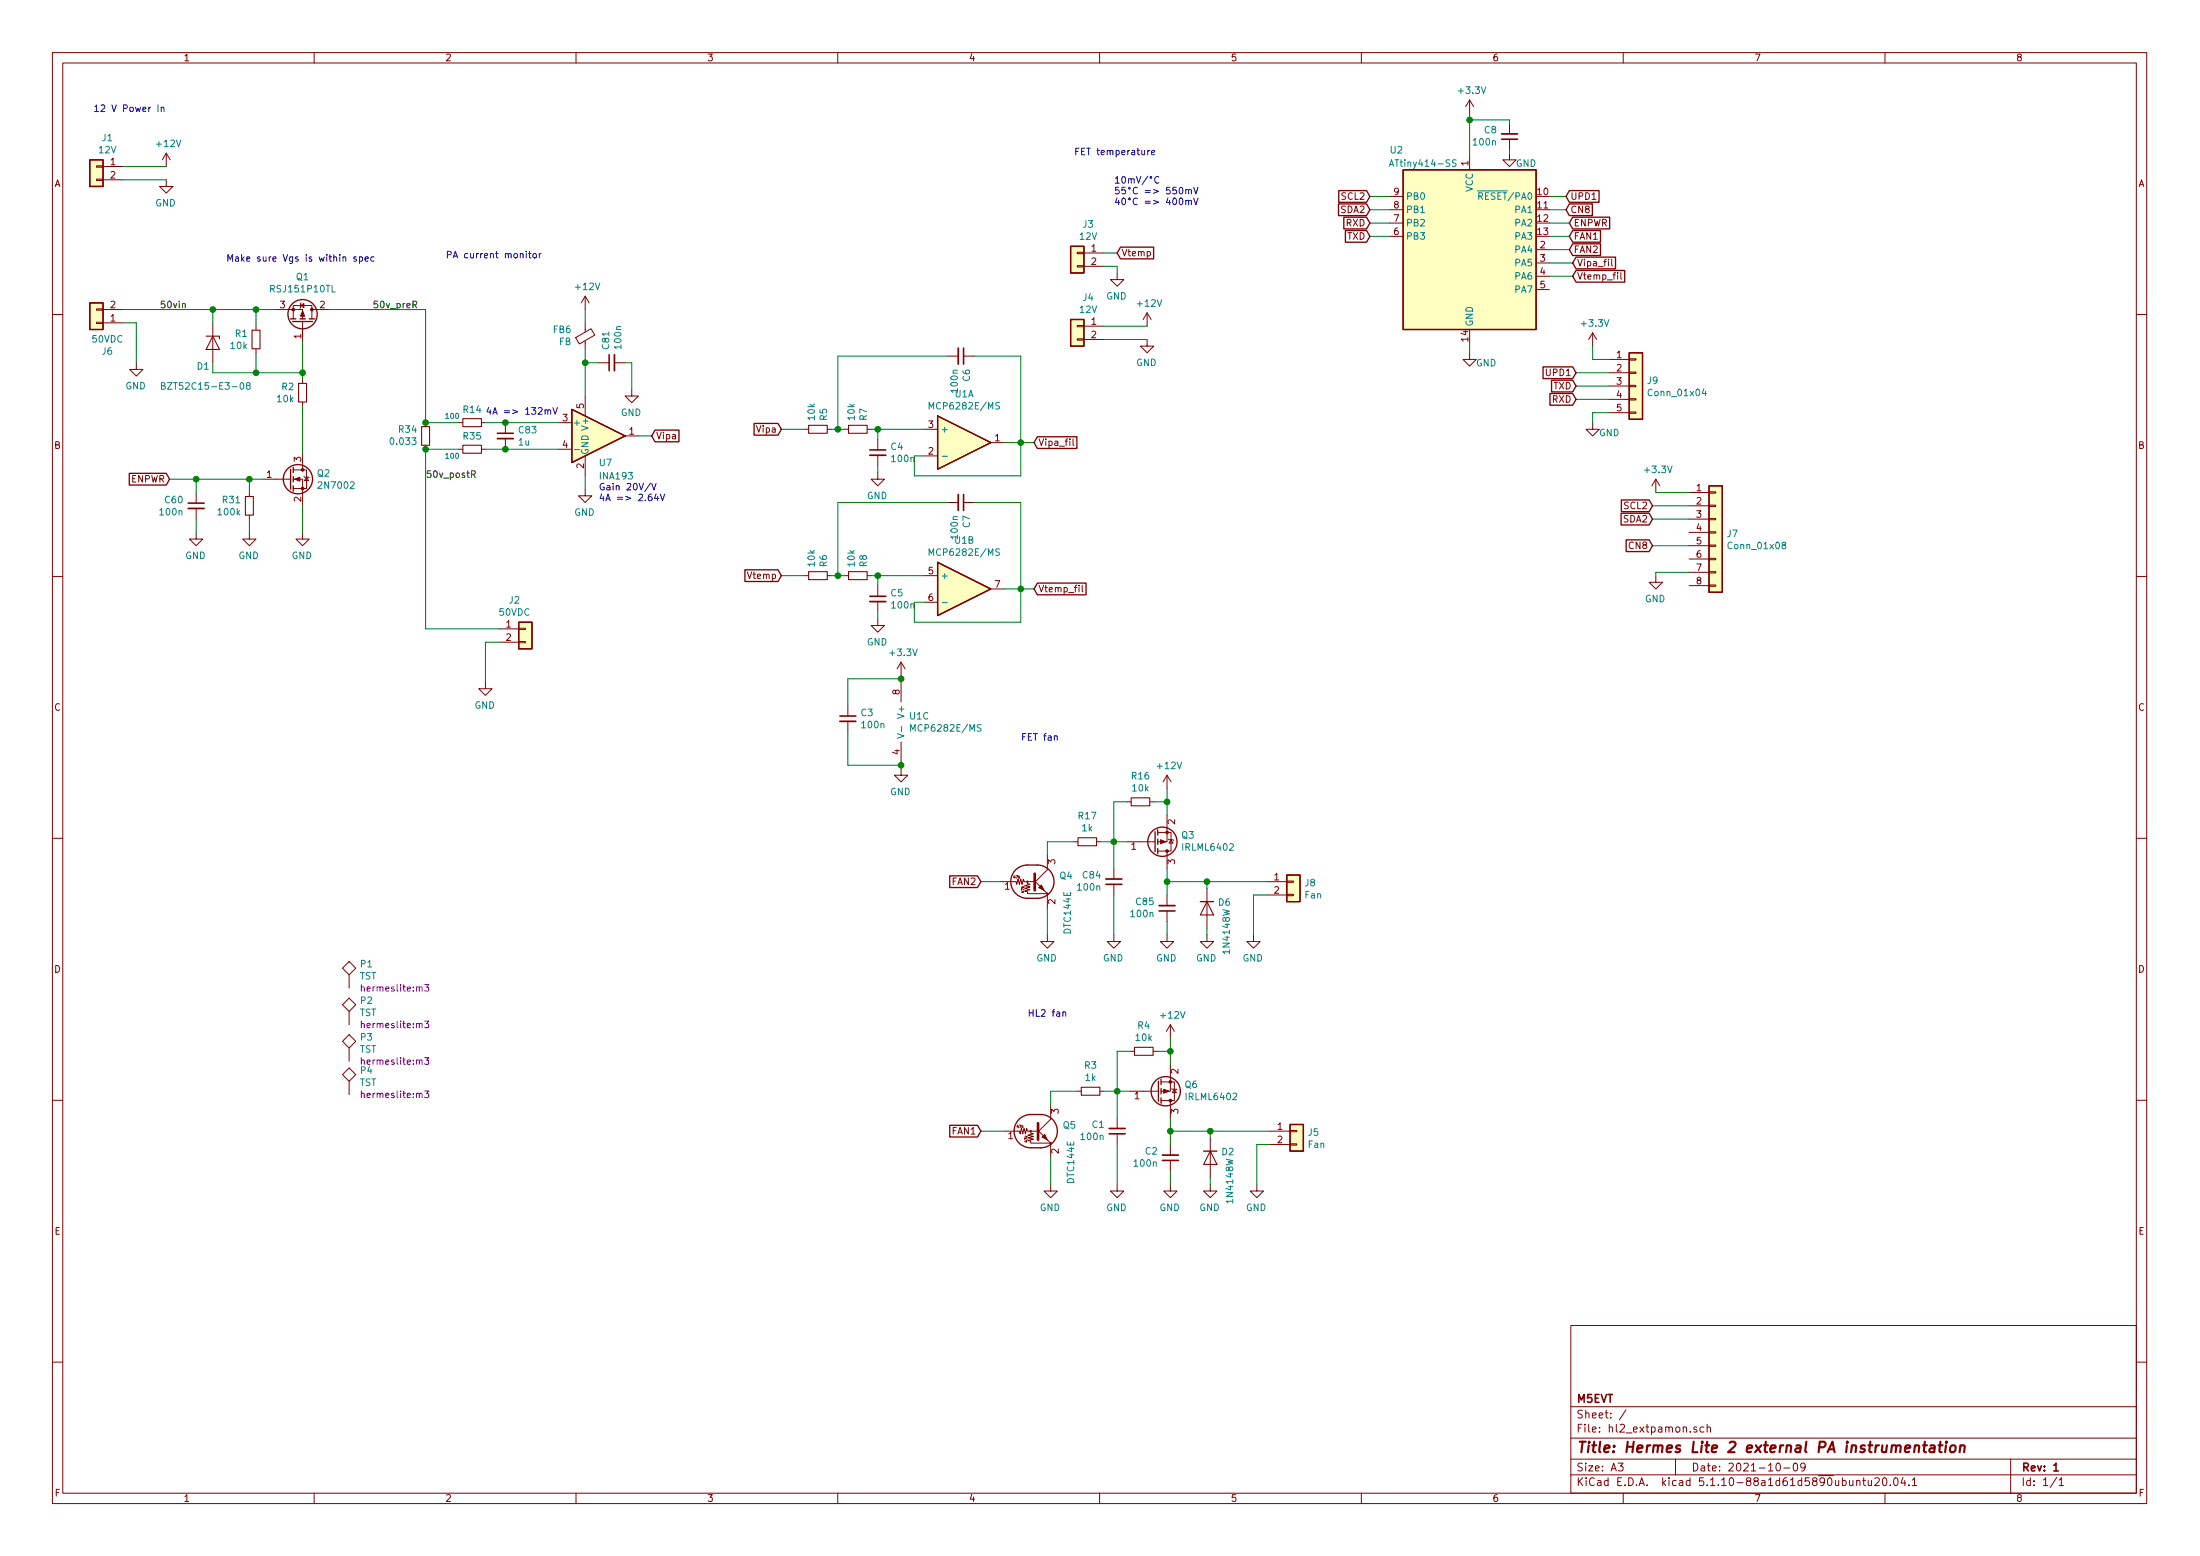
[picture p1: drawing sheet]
EESchema Schematic File Version 4
EELAYER 30 0
EELAYER END
$Descr A3 16535 11693
encoding utf-8
Sheet 1 1
Title "Hermes Lite 2 external PA instrumentation"
Date "2021-10-09"
Rev "1"
Comp "M5EVT"
Comment1 ""
Comment2 ""
Comment3 ""
Comment4 ""
$EndDescr
$Comp
L hl2_extpamon:2N7002-Transistor_FET Q2
U 1 1
P 2175 3600
F 0 "Q2" H 2380 3646 50  0000 L CNN
F 1 "2N7002" H 2380 3555 50  0000 L CNN
F 2 "Package_TO_SOT_SMD:SOT-23" H 2375 3525 50  0001 L CIN
F 3 "https://www.fairchildsemi.com/datasheets/2N/2N7002.pdf" H 2175 3600 50  0001 L CNN
	1    2175 3600
	1    0    0    -1  
$EndComp
$Comp
L power:GND #PWR088
U 1 1
P 2275 4000
F 0 "#PWR088" H 2275 3750 50  0001 C CNN
F 1 "GND" H 2280 3827 50  0000 C CNN
F 2 "" H 2275 4000 50  0001 C CNN
F 3 "" H 2275 4000 50  0001 C CNN
	1    2275 4000
	-1   0    0    -1  
$EndComp
$Comp
L hl2_extpamon:R_Small-device R31
U 1 1
P 1875 3800
F 0 "R31" H 1934 3846 50  0000 L CNN
F 1 "100k" H 1934 3755 50  0000 L CNN
F 2 "Resistor_SMD:R_0603_1608Metric_Pad0.98x0.95mm_HandSolder" H 1875 3800 50  0001 C CNN
F 3 "~" H 1875 3800 50  0001 C CNN
	1    1875 3800
	-1   0    0    -1  
$EndComp
$Comp
L hl2_extpamon:C_Small-device C60
U 1 1
P 1475 3800
F 0 "C60" H 1567 3846 50  0000 L CNN
F 1 "100n" H 1567 3755 50  0000 L CNN
F 2 "Capacitor_SMD:C_0603_1608Metric_Pad1.08x0.95mm_HandSolder" H 1475 3800 50  0001 C CNN
F 3 "~" H 1475 3800 50  0001 C CNN
	1    1475 3800
	-1   0    0    -1  
$EndComp
$Comp
L power:GND #PWR084
U 1 1
P 1875 4000
F 0 "#PWR084" H 1875 3750 50  0001 C CNN
F 1 "GND" H 1880 3827 50  0000 C CNN
F 2 "" H 1875 4000 50  0001 C CNN
F 3 "" H 1875 4000 50  0001 C CNN
	1    1875 4000
	-1   0    0    -1  
$EndComp
$Comp
L power:GND #PWR082
U 1 1
P 1475 4000
F 0 "#PWR082" H 1475 3750 50  0001 C CNN
F 1 "GND" H 1480 3827 50  0000 C CNN
F 2 "" H 1475 4000 50  0001 C CNN
F 3 "" H 1475 4000 50  0001 C CNN
	1    1475 4000
	-1   0    0    -1  
$EndComp
Wire Wire Line
	2275 3800 2275 4000
Wire Wire Line
	1875 3900 1875 4000
Wire Wire Line
	1475 3900 1475 4000
Wire Wire Line
	1975 3600 1875 3600
Wire Wire Line
	1875 3600 1875 3700
Wire Wire Line
	1875 3600 1475 3600
Wire Wire Line
	1475 3600 1475 3700
Connection ~ 1875 3600
Wire Wire Line
	1475 3600 1275 3600
Connection ~ 1475 3600
Text GLabel 1275 3600 0    50   Input ~ 0
ENPWR
Wire Wire Line
	1025 2425 1025 2725
$Comp
L power:GND #PWR080
U 1 1
P 1025 2725
F 0 "#PWR080" H 1025 2475 50  0001 C CNN
F 1 "GND" H 1030 2552 50  0000 C CNN
F 2 "" H 1025 2725 50  0001 C CNN
F 3 "" H 1025 2725 50  0001 C CNN
	1    1025 2725
	-1   0    0    -1  
$EndComp
Wire Wire Line
	925  2425 1025 2425
$Comp
L hl2_extpamon:Conn_01x02-Connector_Generic J6
U 1 1
P 725 2425
F 0 "J6" H 643 2642 50  0000 C CNN
F 1 "50VDC" H 643 2551 50  0000 C CNN
F 2 "TerminalBlock_Phoenix:TerminalBlock_Phoenix_PT-1,5-2-5.0-H_1x02_P5.00mm_Horizontal" H 725 2425 50  0001 C CNN
F 3 "~" H 725 2425 50  0001 C CNN
	1    725  2425
	-1   0    0    1   
$EndComp
$Comp
L hl2_extpamon:Conn_01x02-Connector_Generic J8
U 1 1
P 9725 6625
F 0 "J8" H 9805 6617 50  0000 L CNN
F 1 "Fan" H 9805 6526 50  0000 L CNN
F 2 "Connector_JST:JST_XH_B2B-XH-A_1x02_P2.50mm_Vertical" H 9725 6625 50  0001 C CNN
F 3 "~" H 9725 6625 50  0001 C CNN
	1    9725 6625
	1    0    0    -1  
$EndComp
$Comp
L power:+12V #PWR0108
U 1 1
P 8775 5925
F 0 "#PWR0108" H 8775 5775 50  0001 C CNN
F 1 "+12V" H 8790 6098 50  0000 C CNN
F 2 "" H 8775 5925 50  0001 C CNN
F 3 "" H 8775 5925 50  0001 C CNN
	1    8775 5925
	1    0    0    -1  
$EndComp
Text Notes 8375 1550 0    50   ~ 0
10mV/°C\n55°C => 550mV\n40°C => 400mV
$Comp
L hl2_extpamon:INA193-Amplifier_Current U7
U 1 1
P 4500 3275
F 0 "U7" H 4500 3075 50  0000 L CNN
F 1 "INA193" H 4500 2975 50  0000 L CNN
F 2 "Package_TO_SOT_SMD:SOT-23-5" H 4500 3275 50  0001 C CNN
F 3 "http://www.ti.com/lit/ds/symlink/ina193.pdf" H 4500 3275 50  0001 C CNN
	1    4500 3275
	1    0    0    -1  
$EndComp
$Comp
L power:GND #PWR0113
U 1 1
P 4400 3675
F 0 "#PWR0113" H 4400 3425 50  0001 C CNN
F 1 "GND" H 4405 3502 50  0000 C CNN
F 2 "" H 4400 3675 50  0001 C CNN
F 3 "" H 4400 3675 50  0001 C CNN
	1    4400 3675
	-1   0    0    -1  
$EndComp
Wire Wire Line
	4400 3575 4400 3675
$Comp
L hl2_extpamon:R_Small-device R14
U 1 1
P 3550 3175
F 0 "R14" V 3450 3175 50  0000 C CNN
F 1 "100" V 3500 3025 39  0000 C CNN
F 2 "Resistor_SMD:R_0603_1608Metric_Pad0.98x0.95mm_HandSolder" H 3550 3175 50  0001 C CNN
F 3 "~" H 3550 3175 50  0001 C CNN
	1    3550 3175
	0    1    1    0   
$EndComp
$Comp
L hl2_extpamon:R_Small-device R35
U 1 1
P 3550 3375
F 0 "R35" V 3450 3375 50  0000 C CNN
F 1 "100" V 3600 3225 39  0000 C CNN
F 2 "Resistor_SMD:R_0603_1608Metric_Pad0.98x0.95mm_HandSolder" H 3550 3375 50  0001 C CNN
F 3 "~" H 3550 3375 50  0001 C CNN
	1    3550 3375
	0    1    1    0   
$EndComp
$Comp
L hl2_extpamon:C_Small-device C83
U 1 1
P 3800 3275
F 0 "C83" H 3892 3321 50  0000 L CNN
F 1 "1u" H 3892 3230 50  0000 L CNN
F 2 "Capacitor_SMD:C_0603_1608Metric_Pad1.08x0.95mm_HandSolder" H 3800 3275 50  0001 C CNN
F 3 "~" H 3800 3275 50  0001 C CNN
	1    3800 3275
	1    0    0    -1  
$EndComp
Wire Wire Line
	3800 3175 4200 3175
Connection ~ 3800 3175
Wire Wire Line
	3800 3375 4200 3375
Connection ~ 3800 3375
Wire Wire Line
	3650 3175 3800 3175
Wire Wire Line
	3650 3375 3800 3375
$Comp
L hl2_extpamon:C_Small-device C81
U 1 1
P 4600 2725
F 0 "C81" H 4692 2771 50  0000 L CNN
F 1 "100n" H 4692 2680 50  0000 L CNN
F 2 "Capacitor_SMD:C_0603_1608Metric_Pad1.08x0.95mm_HandSolder" H 4600 2725 50  0001 C CNN
F 3 "~" H 4600 2725 50  0001 C CNN
	1    4600 2725
	0    -1   -1   0   
$EndComp
$Comp
L power:GND #PWR0110
U 1 1
P 4750 2925
F 0 "#PWR0110" H 4750 2675 50  0001 C CNN
F 1 "GND" H 4755 2752 50  0000 C CNN
F 2 "" H 4750 2925 50  0001 C CNN
F 3 "" H 4750 2925 50  0001 C CNN
	1    4750 2925
	-1   0    0    -1  
$EndComp
Wire Wire Line
	4800 3275 4900 3275
Text GLabel 4900 3275 2    50   Input ~ 0
Vipa
Wire Wire Line
	4400 2725 4500 2725
Wire Wire Line
	4400 2725 4400 2975
Wire Wire Line
	4700 2725 4750 2725
Wire Wire Line
	4750 2725 4750 2925
Wire Wire Line
	4400 2625 4400 2725
Connection ~ 4400 2725
$Comp
L hl2_extpamon:Ferrite_Bead_Small-device FB6
U 1 1
P 4400 2525
F 0 "FB6" H 4300 2479 50  0000 R CNN
F 1 "FB" H 4300 2570 50  0000 R CNN
F 2 "Inductor_SMD:L_0805_2012Metric" V 4330 2525 50  0001 C CNN
F 3 "~" H 4400 2525 50  0001 C CNN
	1    4400 2525
	1    0    0    1   
$EndComp
Wire Wire Line
	4400 2325 4400 2425
Text Notes 3650 3125 0    50   ~ 0
4A => 132mV
Text Notes 4500 3775 0    50   ~ 0
Gain 20V/V\n4A => 2.64V
$Comp
L hl2_extpamon:R_Small-device R34
U 1 1
P 3200 3275
F 0 "R34" H 3141 3229 50  0000 R CNN
F 1 "0.033" H 3141 3320 50  0000 R CNN
F 2 "n2adr:rsense_1206wide" H 3200 3275 50  0001 C CNN
F 3 "~" H 3200 3275 50  0001 C CNN
	1    3200 3275
	1    0    0    1   
$EndComp
Wire Wire Line
	3200 3175 3450 3175
Wire Wire Line
	3200 3375 3450 3375
Connection ~ 3200 3375
$Comp
L hl2_extpamon:DTC144E-transistors Q4
U 1 1
P 7775 6625
F 0 "Q4" H 7963 6671 50  0000 L CNN
F 1 "DTC144E" V 8025 6225 50  0000 L CNN
F 2 "Package_TO_SOT_SMD:SOT-23" H 7775 6625 50  0001 L CNN
F 3 "" H 7775 6625 50  0001 L CNN
	1    7775 6625
	1    0    0    -1  
$EndComp
$Comp
L power:GND #PWR0114
U 1 1
P 7875 7025
F 0 "#PWR0114" H 7875 6775 50  0001 C CNN
F 1 "GND" H 7880 6852 50  0000 C CNN
F 2 "" H 7875 7025 50  0001 C CNN
F 3 "" H 7875 7025 50  0001 C CNN
	1    7875 7025
	-1   0    0    -1  
$EndComp
$Comp
L hl2_extpamon:Q_PMOS_GSD-device Q3
U 1 1
P 8675 6325
F 0 "Q3" H 8879 6279 50  0000 L CNN
F 1 "IRLML6402" H 8879 6370 50  0000 L CNN
F 2 "Package_TO_SOT_SMD:SOT-23" H 8875 6425 50  0001 C CNN
F 3 "~" H 8675 6325 50  0001 C CNN
	1    8675 6325
	1    0    0    1   
$EndComp
$Comp
L hl2_extpamon:C_Small-device C85
U 1 1
P 8775 6825
F 0 "C85" H 8684 6779 50  0000 R CNN
F 1 "100n" H 8684 6870 50  0000 R CNN
F 2 "Capacitor_SMD:C_0603_1608Metric_Pad1.08x0.95mm_HandSolder" H 8775 6825 50  0001 C CNN
F 3 "~" H 8775 6825 50  0001 C CNN
	1    8775 6825
	1    0    0    1   
$EndComp
$Comp
L power:GND #PWR0115
U 1 1
P 8775 7025
F 0 "#PWR0115" H 8775 6775 50  0001 C CNN
F 1 "GND" H 8780 6852 50  0000 C CNN
F 2 "" H 8775 7025 50  0001 C CNN
F 3 "" H 8775 7025 50  0001 C CNN
	1    8775 7025
	-1   0    0    -1  
$EndComp
Wire Wire Line
	8775 6925 8775 7025
Wire Wire Line
	8775 6625 8775 6725
Wire Wire Line
	8775 5925 8775 6025
Wire Wire Line
	8675 6025 8775 6025
Connection ~ 8775 6025
Wire Wire Line
	8775 6025 8775 6125
Wire Wire Line
	8475 6025 8375 6025
Wire Wire Line
	8375 6025 8375 6325
Wire Wire Line
	8375 6325 8475 6325
$Comp
L hl2_extpamon:C_Small-device C84
U 1 1
P 8375 6625
F 0 "C84" H 8284 6579 50  0000 R CNN
F 1 "100n" H 8284 6670 50  0000 R CNN
F 2 "Capacitor_SMD:C_0603_1608Metric_Pad1.08x0.95mm_HandSolder" H 8375 6625 50  0001 C CNN
F 3 "~" H 8375 6625 50  0001 C CNN
	1    8375 6625
	1    0    0    1   
$EndComp
$Comp
L power:GND #PWR0116
U 1 1
P 8375 7025
F 0 "#PWR0116" H 8375 6775 50  0001 C CNN
F 1 "GND" H 8380 6852 50  0000 C CNN
F 2 "" H 8375 7025 50  0001 C CNN
F 3 "" H 8375 7025 50  0001 C CNN
	1    8375 7025
	-1   0    0    -1  
$EndComp
Connection ~ 8375 6325
$Comp
L hl2_extpamon:R_Small-device R17
U 1 1
P 8175 6325
F 0 "R17" V 7979 6325 50  0000 C CNN
F 1 "1k" V 8070 6325 50  0000 C CNN
F 2 "Resistor_SMD:R_0603_1608Metric_Pad0.98x0.95mm_HandSolder" H 8175 6325 50  0001 C CNN
F 3 "~" H 8175 6325 50  0001 C CNN
	1    8175 6325
	0    1    1    0   
$EndComp
Wire Wire Line
	8275 6325 8375 6325
Wire Wire Line
	7875 6325 7875 6425
Wire Wire Line
	8375 6325 8375 6525
Wire Wire Line
	8775 6525 8775 6625
Wire Wire Line
	7875 6825 7875 7025
Wire Wire Line
	8375 6725 8375 7025
$Comp
L hl2_extpamon:R_Small-device R16
U 1 1
P 8575 6025
F 0 "R16" V 8379 6025 50  0000 C CNN
F 1 "10k" V 8470 6025 50  0000 C CNN
F 2 "Resistor_SMD:R_0603_1608Metric_Pad0.98x0.95mm_HandSolder" H 8575 6025 50  0001 C CNN
F 3 "~" H 8575 6025 50  0001 C CNN
	1    8575 6025
	0    1    1    0   
$EndComp
$Comp
L hl2_extpamon:1N4148W-diode D6
U 1 1
P 9075 6825
F 0 "D6" V 9029 6905 50  0000 L CNN
F 1 "1N4148W" H 9075 6975 50  0000 L CNN
F 2 "Diode_SMD:D_SOD-123" H 9075 6650 50  0001 C CNN
F 3 "https://www.vishay.com/docs/85748/1n4148w.pdf" H 9075 6825 50  0001 C CNN
	1    9075 6825
	0    1    1    0   
$EndComp
Wire Wire Line
	9075 6625 9075 6675
$Comp
L power:GND #PWR0117
U 1 1
P 9075 7025
F 0 "#PWR0117" H 9075 6775 50  0001 C CNN
F 1 "GND" H 9080 6852 50  0000 C CNN
F 2 "" H 9075 7025 50  0001 C CNN
F 3 "" H 9075 7025 50  0001 C CNN
	1    9075 7025
	-1   0    0    -1  
$EndComp
Wire Wire Line
	9075 6975 9075 7025
$Comp
L power:GND #PWR0118
U 1 1
P 9425 7025
F 0 "#PWR0118" H 9425 6775 50  0001 C CNN
F 1 "GND" H 9430 6852 50  0000 C CNN
F 2 "" H 9425 7025 50  0001 C CNN
F 3 "" H 9425 7025 50  0001 C CNN
	1    9425 7025
	-1   0    0    -1  
$EndComp
Wire Wire Line
	9525 6725 9425 6725
Wire Wire Line
	9425 6725 9425 7025
Wire Wire Line
	9075 6625 9525 6625
Connection ~ 9075 6625
Wire Wire Line
	7875 6325 8075 6325
Connection ~ 8775 6625
Wire Wire Line
	8775 6625 9075 6625
Connection ~ 3200 3175
Wire Wire Line
	925  2325 1600 2325
Wire Wire Line
	3650 4825 3650 5125
$Comp
L power:GND #PWR0101
U 1 1
P 3650 5125
F 0 "#PWR0101" H 3650 4875 50  0001 C CNN
F 1 "GND" H 3655 4952 50  0000 C CNN
F 2 "" H 3650 5125 50  0001 C CNN
F 3 "" H 3650 5125 50  0001 C CNN
	1    3650 5125
	-1   0    0    -1  
$EndComp
Wire Wire Line
	3750 4825 3650 4825
$Comp
L hl2_extpamon:Conn_01x02-Connector_Generic J2
U 1 1
P 3950 4725
F 0 "J2" H 3868 4942 50  0000 C CNN
F 1 "50VDC" H 3868 4851 50  0000 C CNN
F 2 "TerminalBlock_Phoenix:TerminalBlock_Phoenix_PT-1,5-2-5.0-H_1x02_P5.00mm_Horizontal" H 3950 4725 50  0001 C CNN
F 3 "~" H 3950 4725 50  0001 C CNN
	1    3950 4725
	1    0    0    -1  
$EndComp
$Comp
L hl2_extpamon:D_Zener-Device D1
U 1 1
P 1600 2575
F 0 "D1" V 1775 2450 50  0000 L CNN
F 1 "BZT52C15-E3-08" V 1925 2175 50  0000 L CNN
F 2 "Diode_SMD:D_SOD-123" H 1600 2575 50  0001 C CNN
F 3 "~" H 1600 2575 50  0001 C CNN
	1    1600 2575
	0    1    1    0   
$EndComp
Wire Wire Line
	3750 4725 3200 4725
Wire Wire Line
	3200 3375 3200 4725
$Comp
L hl2_extpamon:Conn_01x02-Connector_Generic J3
U 1 1
P 8100 1900
F 0 "J3" H 8018 2117 50  0000 C CNN
F 1 "12V" H 8018 2026 50  0000 C CNN
F 2 "TerminalBlock_Phoenix:TerminalBlock_Phoenix_PT-1,5-2-3.5-H_1x02_P3.50mm_Horizontal" H 8100 1900 50  0001 C CNN
F 3 "~" H 8100 1900 50  0001 C CNN
	1    8100 1900
	-1   0    0    -1  
$EndComp
$Comp
L hl2_extpamon:Conn_01x02-Connector_Generic J4
U 1 1
P 8100 2450
F 0 "J4" H 8018 2667 50  0000 C CNN
F 1 "12V" H 8018 2576 50  0000 C CNN
F 2 "TerminalBlock_Phoenix:TerminalBlock_Phoenix_PT-1,5-2-3.5-H_1x02_P3.50mm_Horizontal" H 8100 2450 50  0001 C CNN
F 3 "~" H 8100 2450 50  0001 C CNN
	1    8100 2450
	-1   0    0    -1  
$EndComp
Text Notes 3350 1950 0    50   ~ 0
PA current monitor
Text Notes 8075 1175 0    50   ~ 0
FET temperature
Text Notes 7675 5575 0    50   ~ 0
FET fan
$Comp
L hl2_extpamon:Conn_01x02-Connector_Generic J5
U 1 1
P 9750 8500
F 0 "J5" H 9830 8492 50  0000 L CNN
F 1 "Fan" H 9830 8401 50  0000 L CNN
F 2 "Connector_JST:JST_XH_B2B-XH-A_1x02_P2.50mm_Vertical" H 9750 8500 50  0001 C CNN
F 3 "~" H 9750 8500 50  0001 C CNN
	1    9750 8500
	1    0    0    -1  
$EndComp
$Comp
L power:+12V #PWR0102
U 1 1
P 8800 7800
F 0 "#PWR0102" H 8800 7650 50  0001 C CNN
F 1 "+12V" H 8815 7973 50  0000 C CNN
F 2 "" H 8800 7800 50  0001 C CNN
F 3 "" H 8800 7800 50  0001 C CNN
	1    8800 7800
	1    0    0    -1  
$EndComp
$Comp
L hl2_extpamon:DTC144E-transistors Q5
U 1 1
P 7800 8500
F 0 "Q5" H 7988 8546 50  0000 L CNN
F 1 "DTC144E" V 8050 8100 50  0000 L CNN
F 2 "Package_TO_SOT_SMD:SOT-23" H 7800 8500 50  0001 L CNN
F 3 "" H 7800 8500 50  0001 L CNN
	1    7800 8500
	1    0    0    -1  
$EndComp
$Comp
L power:GND #PWR0103
U 1 1
P 7900 8900
F 0 "#PWR0103" H 7900 8650 50  0001 C CNN
F 1 "GND" H 7905 8727 50  0000 C CNN
F 2 "" H 7900 8900 50  0001 C CNN
F 3 "" H 7900 8900 50  0001 C CNN
	1    7900 8900
	-1   0    0    -1  
$EndComp
$Comp
L hl2_extpamon:Q_PMOS_GSD-device Q6
U 1 1
P 8700 8200
F 0 "Q6" H 8904 8154 50  0000 L CNN
F 1 "IRLML6402" H 8904 8245 50  0000 L CNN
F 2 "Package_TO_SOT_SMD:SOT-23" H 8900 8300 50  0001 C CNN
F 3 "~" H 8700 8200 50  0001 C CNN
	1    8700 8200
	1    0    0    1   
$EndComp
$Comp
L hl2_extpamon:C_Small-device C2
U 1 1
P 8800 8700
F 0 "C2" H 8709 8654 50  0000 R CNN
F 1 "100n" H 8709 8745 50  0000 R CNN
F 2 "Capacitor_SMD:C_0603_1608Metric_Pad1.08x0.95mm_HandSolder" H 8800 8700 50  0001 C CNN
F 3 "~" H 8800 8700 50  0001 C CNN
	1    8800 8700
	1    0    0    1   
$EndComp
$Comp
L power:GND #PWR0104
U 1 1
P 8800 8900
F 0 "#PWR0104" H 8800 8650 50  0001 C CNN
F 1 "GND" H 8805 8727 50  0000 C CNN
F 2 "" H 8800 8900 50  0001 C CNN
F 3 "" H 8800 8900 50  0001 C CNN
	1    8800 8900
	-1   0    0    -1  
$EndComp
Wire Wire Line
	8800 8800 8800 8900
Wire Wire Line
	8800 8500 8800 8600
Wire Wire Line
	8800 7800 8800 7900
Wire Wire Line
	8700 7900 8800 7900
Connection ~ 8800 7900
Wire Wire Line
	8800 7900 8800 8000
Wire Wire Line
	8500 7900 8400 7900
Wire Wire Line
	8400 7900 8400 8200
Wire Wire Line
	8400 8200 8500 8200
$Comp
L hl2_extpamon:C_Small-device C1
U 1 1
P 8400 8500
F 0 "C1" H 8309 8454 50  0000 R CNN
F 1 "100n" H 8309 8545 50  0000 R CNN
F 2 "Capacitor_SMD:C_0603_1608Metric_Pad1.08x0.95mm_HandSolder" H 8400 8500 50  0001 C CNN
F 3 "~" H 8400 8500 50  0001 C CNN
	1    8400 8500
	1    0    0    1   
$EndComp
$Comp
L power:GND #PWR0105
U 1 1
P 8400 8900
F 0 "#PWR0105" H 8400 8650 50  0001 C CNN
F 1 "GND" H 8405 8727 50  0000 C CNN
F 2 "" H 8400 8900 50  0001 C CNN
F 3 "" H 8400 8900 50  0001 C CNN
	1    8400 8900
	-1   0    0    -1  
$EndComp
Connection ~ 8400 8200
$Comp
L hl2_extpamon:R_Small-device R3
U 1 1
P 8200 8200
F 0 "R3" V 8004 8200 50  0000 C CNN
F 1 "1k" V 8095 8200 50  0000 C CNN
F 2 "Resistor_SMD:R_0603_1608Metric_Pad0.98x0.95mm_HandSolder" H 8200 8200 50  0001 C CNN
F 3 "~" H 8200 8200 50  0001 C CNN
	1    8200 8200
	0    1    1    0   
$EndComp
Wire Wire Line
	8300 8200 8400 8200
Wire Wire Line
	7900 8200 7900 8300
Wire Wire Line
	8400 8200 8400 8400
Wire Wire Line
	8800 8400 8800 8500
Wire Wire Line
	7900 8700 7900 8900
Wire Wire Line
	8400 8600 8400 8900
$Comp
L hl2_extpamon:R_Small-device R4
U 1 1
P 8600 7900
F 0 "R4" V 8404 7900 50  0000 C CNN
F 1 "10k" V 8495 7900 50  0000 C CNN
F 2 "Resistor_SMD:R_0603_1608Metric_Pad0.98x0.95mm_HandSolder" H 8600 7900 50  0001 C CNN
F 3 "~" H 8600 7900 50  0001 C CNN
	1    8600 7900
	0    1    1    0   
$EndComp
$Comp
L hl2_extpamon:1N4148W-diode D2
U 1 1
P 9100 8700
F 0 "D2" V 9054 8780 50  0000 L CNN
F 1 "1N4148W" H 9100 8850 50  0000 L CNN
F 2 "Diode_SMD:D_SOD-123" H 9100 8525 50  0001 C CNN
F 3 "https://www.vishay.com/docs/85748/1n4148w.pdf" H 9100 8700 50  0001 C CNN
	1    9100 8700
	0    1    1    0   
$EndComp
Wire Wire Line
	9100 8500 9100 8550
$Comp
L power:GND #PWR0106
U 1 1
P 9100 8900
F 0 "#PWR0106" H 9100 8650 50  0001 C CNN
F 1 "GND" H 9105 8727 50  0000 C CNN
F 2 "" H 9100 8900 50  0001 C CNN
F 3 "" H 9100 8900 50  0001 C CNN
	1    9100 8900
	-1   0    0    -1  
$EndComp
Wire Wire Line
	9100 8850 9100 8900
$Comp
L power:GND #PWR0107
U 1 1
P 9450 8900
F 0 "#PWR0107" H 9450 8650 50  0001 C CNN
F 1 "GND" H 9455 8727 50  0000 C CNN
F 2 "" H 9450 8900 50  0001 C CNN
F 3 "" H 9450 8900 50  0001 C CNN
	1    9450 8900
	-1   0    0    -1  
$EndComp
Wire Wire Line
	9550 8600 9450 8600
Wire Wire Line
	9450 8600 9450 8900
Wire Wire Line
	9100 8500 9550 8500
Connection ~ 9100 8500
Wire Wire Line
	7900 8200 8100 8200
Connection ~ 8800 8500
Wire Wire Line
	8800 8500 9100 8500
Text Notes 7725 7650 0    50   ~ 0
HL2 fan
Wire Wire Line
	3200 2325 3200 3175
Text GLabel 11825 1975 2    50   Input ~ 0
Vipa_fil
Text GLabel 11825 2075 2    50   Input ~ 0
Vtemp_fil
$Comp
L hl2_extpamon:SQM50P08-25L Q1
U 1 1
P 2275 2425
F 0 "Q1" V 2617 2425 50  0000 C CNN
F 1 "RSJ151P10TL" V 2526 2425 50  0000 C CNN
F 2 "Package_TO_SOT_SMD:TO-263-3_TabPin2" H 2475 2350 50  0001 L CNN
F 3 "https://www.mouser.co.uk/datasheet/2/427/sqm50p08-1764876.pdf" H 2375 2425 50  0001 L CNN
	1    2275 2425
	0    1    -1   0   
$EndComp
$Comp
L hl2_extpamon:R_Small-device R2
U 1 1
P 2275 2950
F 0 "R2" H 2334 2996 50  0000 L CNN
F 1 "10k" H 2334 2905 50  0000 L CNN
F 2 "Resistor_SMD:R_0603_1608Metric_Pad0.98x0.95mm_HandSolder" H 2275 2950 50  0001 C CNN
F 3 "~" H 2275 2950 50  0001 C CNN
	1    2275 2950
	-1   0    0    -1  
$EndComp
$Comp
L hl2_extpamon:R_Small-device R1
U 1 1
P 1925 2550
F 0 "R1" H 1984 2596 50  0000 L CNN
F 1 "10k" H 1984 2505 50  0000 L CNN
F 2 "Resistor_SMD:R_0603_1608Metric_Pad0.98x0.95mm_HandSolder" H 1925 2550 50  0001 C CNN
F 3 "~" H 1925 2550 50  0001 C CNN
	1    1925 2550
	-1   0    0    -1  
$EndComp
Wire Wire Line
	2275 3050 2275 3400
Wire Wire Line
	2475 2325 3200 2325
Wire Wire Line
	2275 2575 2275 2800
Wire Wire Line
	1600 2725 1600 2800
Wire Wire Line
	1600 2800 1925 2800
Connection ~ 2275 2800
Wire Wire Line
	2275 2800 2275 2850
Wire Wire Line
	1600 2425 1600 2325
Connection ~ 1600 2325
Wire Wire Line
	1600 2325 1925 2325
Wire Wire Line
	1925 2450 1925 2325
Connection ~ 1925 2325
Wire Wire Line
	1925 2325 2075 2325
Wire Wire Line
	1925 2650 1925 2800
Connection ~ 1925 2800
Wire Wire Line
	1925 2800 2275 2800
Text GLabel 11800 1675 2    50   Input ~ 0
ENPWR
Text GLabel 11800 1775 2    50   Input ~ 0
FAN1
Text GLabel 11800 1875 2    50   Input ~ 0
FAN2
Wire Wire Line
	11800 1675 11650 1675
Wire Wire Line
	11800 1775 11650 1775
Wire Wire Line
	11800 1875 11650 1875
Text GLabel 7375 8500 0    50   Input ~ 0
FAN1
Text GLabel 7375 6625 0    50   Input ~ 0
FAN2
Wire Wire Line
	7375 6625 7525 6625
Wire Wire Line
	7375 8500 7550 8500
Text Notes 1700 1975 0    50   ~ 0
Make sure Vgs is within spec
$Comp
L power:+12V #PWR0109
U 1 1
P 4400 2325
F 0 "#PWR0109" H 4400 2175 50  0001 C CNN
F 1 "+12V" H 4415 2498 50  0000 C CNN
F 2 "" H 4400 2325 50  0001 C CNN
F 3 "" H 4400 2325 50  0001 C CNN
	1    4400 2325
	1    0    0    -1  
$EndComp
Text GLabel 8400 1900 2    50   Input ~ 0
Vtemp
$Comp
L power:GND #PWR0111
U 1 1
P 8400 2050
F 0 "#PWR0111" H 8400 1800 50  0001 C CNN
F 1 "GND" H 8405 1877 50  0000 C CNN
F 2 "" H 8400 2050 50  0001 C CNN
F 3 "" H 8400 2050 50  0001 C CNN
	1    8400 2050
	-1   0    0    -1  
$EndComp
Wire Wire Line
	8300 2000 8400 2000
Wire Wire Line
	8400 2000 8400 2050
Wire Wire Line
	8300 1900 8400 1900
$Comp
L power:+12V #PWR0112
U 1 1
P 8625 2450
F 0 "#PWR0112" H 8625 2300 50  0001 C CNN
F 1 "+12V" H 8640 2623 50  0000 C CNN
F 2 "" H 8625 2450 50  0001 C CNN
F 3 "" H 8625 2450 50  0001 C CNN
	1    8625 2450
	1    0    0    -1  
$EndComp
$Comp
L power:GND #PWR0119
U 1 1
P 8625 2550
F 0 "#PWR0119" H 8625 2300 50  0001 C CNN
F 1 "GND" H 8630 2377 50  0000 C CNN
F 2 "" H 8625 2550 50  0001 C CNN
F 3 "" H 8625 2550 50  0001 C CNN
	1    8625 2550
	-1   0    0    -1  
$EndComp
Wire Wire Line
	8300 2450 8625 2450
Wire Wire Line
	8300 2550 8625 2550
$Comp
L hl2_extpamon:Conn_01x02-Connector_Generic J1
U 1 1
P 725 1250
F 0 "J1" H 643 1467 50  0000 C CNN
F 1 "12V" H 643 1376 50  0000 C CNN
F 2 "TerminalBlock_Phoenix:TerminalBlock_Phoenix_PT-1,5-2-3.5-H_1x02_P3.50mm_Horizontal" H 725 1250 50  0001 C CNN
F 3 "~" H 725 1250 50  0001 C CNN
	1    725  1250
	-1   0    0    -1  
$EndComp
$Comp
L power:+12V #PWR0120
U 1 1
P 1250 1250
F 0 "#PWR0120" H 1250 1100 50  0001 C CNN
F 1 "+12V" H 1265 1423 50  0000 C CNN
F 2 "" H 1250 1250 50  0001 C CNN
F 3 "" H 1250 1250 50  0001 C CNN
	1    1250 1250
	1    0    0    -1  
$EndComp
$Comp
L power:GND #PWR0121
U 1 1
P 1250 1350
F 0 "#PWR0121" H 1250 1100 50  0001 C CNN
F 1 "GND" H 1255 1177 50  0000 C CNN
F 2 "" H 1250 1350 50  0001 C CNN
F 3 "" H 1250 1350 50  0001 C CNN
	1    1250 1350
	-1   0    0    -1  
$EndComp
Wire Wire Line
	925  1250 1250 1250
Wire Wire Line
	925  1350 1250 1350
Wire Wire Line
	12700 3800 12425 3800
Wire Wire Line
	12700 3900 12425 3900
Text GLabel 12425 3800 0    50   Input ~ 0
SCL2
Text GLabel 12425 3900 0    50   Input ~ 0
SDA2
$Comp
L power:GND #PWR0124
U 1 1
P 12450 4325
F 0 "#PWR0124" H 12450 4075 50  0001 C CNN
F 1 "GND" H 12455 4152 50  0000 C CNN
F 2 "" H 12450 4325 50  0001 C CNN
F 3 "" H 12450 4325 50  0001 C CNN
	1    12450 4325
	-1   0    0    -1  
$EndComp
Wire Wire Line
	12700 4300 12450 4300
Wire Wire Line
	12450 4300 12450 4325
Text GLabel 12425 4100 0    50   Input ~ 0
CN8
$Comp
L Connector_Generic:Conn_01x08 J7
U 1 1
P 12900 4000
F 0 "J7" H 12980 3992 50  0000 L CNN
F 1 "Conn_01x08" H 12980 3901 50  0000 L CNN
F 2 "Connector_PinHeader_2.54mm:PinHeader_1x08_P2.54mm_Vertical" H 12900 4000 50  0001 C CNN
F 3 "~" H 12900 4000 50  0001 C CNN
	1    12900 4000
	1    0    0    -1  
$EndComp
Wire Wire Line
	12425 4100 12700 4100
$Comp
L hl2_extpamon:+3.3V #PWR0125
U 1 1
P 12450 3700
F 0 "#PWR0125" H 12450 3550 50  0001 C CNN
F 1 "+3.3V" H 12465 3873 50  0000 C CNN
F 2 "" H 12450 3700 50  0001 C CNN
F 3 "" H 12450 3700 50  0001 C CNN
	1    12450 3700
	1    0    0    -1  
$EndComp
Wire Wire Line
	12450 3700 12700 3700
Text Notes 700  850  0    50   ~ 0
12 V Power In
$Comp
L hl2_extpamon:Opamp_Dual_Generic-Device U1
U 1 1
P 7250 3325
F 0 "U1" H 7250 3692 50  0000 C CNN
F 1 "MCP6282E/MS" H 7250 3601 50  0000 C CNN
F 2 "Package_SO:MSOP-8_3x3mm_P0.65mm" H 7250 3325 50  0001 C CNN
F 3 "" H 7250 3325 50  0001 C CNN
	1    7250 3325
	1    0    0    -1  
$EndComp
$Comp
L hl2_extpamon:Opamp_Dual_Generic-Device U1
U 3 1
P 6875 5425
F 0 "U1" H 6833 5471 50  0000 L CNN
F 1 "MCP6282E/MS" H 6833 5380 50  0000 L CNN
F 2 "Package_SO:MSOP-8_3x3mm_P0.65mm" H 6875 5425 50  0001 C CNN
F 3 "" H 6875 5425 50  0001 C CNN
	3    6875 5425
	1    0    0    -1  
$EndComp
$Comp
L hl2_extpamon:C_Small-device C4
U 1 1
P 6600 3400
F 0 "C4" H 6692 3446 50  0000 L CNN
F 1 "100n" H 6692 3355 50  0000 L CNN
F 2 "Capacitor_SMD:C_0603_1608Metric_Pad1.08x0.95mm_HandSolder" H 6600 3400 50  0001 C CNN
F 3 "~" H 6600 3400 50  0001 C CNN
	1    6600 3400
	1    0    0    -1  
$EndComp
$Comp
L hl2_extpamon:R_Small-device R5
U 1 1
P 6150 3225
F 0 "R5" H 6209 3271 50  0000 L CNN
F 1 "10k" H 6209 3180 50  0000 L CNN
F 2 "Resistor_SMD:R_0603_1608Metric_Pad0.98x0.95mm_HandSolder" H 6150 3225 50  0001 C CNN
F 3 "~" H 6150 3225 50  0001 C CNN
	1    6150 3225
	0    1    -1   0   
$EndComp
Wire Wire Line
	6950 3425 6875 3425
Wire Wire Line
	6875 3425 6875 3575
Wire Wire Line
	6875 3575 7675 3575
Wire Wire Line
	7675 3575 7675 3325
Wire Wire Line
	7675 3325 7550 3325
$Comp
L hl2_extpamon:R_Small-device R7
U 1 1
P 6450 3225
F 0 "R7" H 6509 3271 50  0000 L CNN
F 1 "10k" H 6509 3180 50  0000 L CNN
F 2 "Resistor_SMD:R_0603_1608Metric_Pad0.98x0.95mm_HandSolder" H 6450 3225 50  0001 C CNN
F 3 "~" H 6450 3225 50  0001 C CNN
	1    6450 3225
	0    1    -1   0   
$EndComp
$Comp
L hl2_extpamon:C_Small-device C6
U 1 1
P 7225 2675
F 0 "C6" H 7317 2721 50  0000 L CNN
F 1 "100n" H 7317 2630 50  0000 L CNN
F 2 "Capacitor_SMD:C_0603_1608Metric_Pad1.08x0.95mm_HandSolder" H 7225 2675 50  0001 C CNN
F 3 "~" H 7225 2675 50  0001 C CNN
	1    7225 2675
	0    1    1    0   
$EndComp
Wire Wire Line
	5875 3225 6050 3225
Text GLabel 5875 3225 0    50   Input ~ 0
Vipa
Wire Wire Line
	6250 3225 6300 3225
Wire Wire Line
	6550 3225 6600 3225
Wire Wire Line
	6600 3225 6600 3300
Connection ~ 6600 3225
$Comp
L power:GND #PWR01
U 1 1
P 6600 3550
F 0 "#PWR01" H 6600 3300 50  0001 C CNN
F 1 "GND" H 6605 3377 50  0000 C CNN
F 2 "" H 6600 3550 50  0001 C CNN
F 3 "" H 6600 3550 50  0001 C CNN
	1    6600 3550
	-1   0    0    -1  
$EndComp
Wire Wire Line
	7325 2675 7675 2675
Wire Wire Line
	7675 2675 7675 3325
Connection ~ 7675 3325
Text GLabel 7775 3325 2    50   Input ~ 0
Vipa_fil
Wire Wire Line
	7675 3325 7775 3325
$Comp
L hl2_extpamon:Opamp_Dual_Generic-Device U1
U 2 1
P 7250 4425
F 0 "U1" H 7250 4792 50  0000 C CNN
F 1 "MCP6282E/MS" H 7250 4701 50  0000 C CNN
F 2 "Package_SO:MSOP-8_3x3mm_P0.65mm" H 7250 4425 50  0001 C CNN
F 3 "" H 7250 4425 50  0001 C CNN
	2    7250 4425
	1    0    0    -1  
$EndComp
$Comp
L hl2_extpamon:C_Small-device C5
U 1 1
P 6600 4500
F 0 "C5" H 6692 4546 50  0000 L CNN
F 1 "100n" H 6692 4455 50  0000 L CNN
F 2 "Capacitor_SMD:C_0603_1608Metric_Pad1.08x0.95mm_HandSolder" H 6600 4500 50  0001 C CNN
F 3 "~" H 6600 4500 50  0001 C CNN
	1    6600 4500
	1    0    0    -1  
$EndComp
$Comp
L hl2_extpamon:R_Small-device R6
U 1 1
P 6150 4325
F 0 "R6" H 6209 4371 50  0000 L CNN
F 1 "10k" H 6209 4280 50  0000 L CNN
F 2 "Resistor_SMD:R_0603_1608Metric_Pad0.98x0.95mm_HandSolder" H 6150 4325 50  0001 C CNN
F 3 "~" H 6150 4325 50  0001 C CNN
	1    6150 4325
	0    1    -1   0   
$EndComp
Wire Wire Line
	6950 4525 6875 4525
Wire Wire Line
	6875 4525 6875 4675
Wire Wire Line
	6875 4675 7675 4675
Wire Wire Line
	7675 4675 7675 4425
Wire Wire Line
	7675 4425 7550 4425
$Comp
L hl2_extpamon:R_Small-device R8
U 1 1
P 6450 4325
F 0 "R8" H 6509 4371 50  0000 L CNN
F 1 "10k" H 6509 4280 50  0000 L CNN
F 2 "Resistor_SMD:R_0603_1608Metric_Pad0.98x0.95mm_HandSolder" H 6450 4325 50  0001 C CNN
F 3 "~" H 6450 4325 50  0001 C CNN
	1    6450 4325
	0    1    -1   0   
$EndComp
$Comp
L hl2_extpamon:C_Small-device C7
U 1 1
P 7225 3775
F 0 "C7" H 7317 3821 50  0000 L CNN
F 1 "100n" H 7317 3730 50  0000 L CNN
F 2 "Capacitor_SMD:C_0603_1608Metric_Pad1.08x0.95mm_HandSolder" H 7225 3775 50  0001 C CNN
F 3 "~" H 7225 3775 50  0001 C CNN
	1    7225 3775
	0    1    1    0   
$EndComp
Wire Wire Line
	5875 4325 6050 4325
Text GLabel 5875 4325 0    50   Input ~ 0
Vtemp
Wire Wire Line
	6250 4325 6300 4325
Wire Wire Line
	6550 4325 6600 4325
Wire Wire Line
	6600 4325 6600 4400
Connection ~ 6600 4325
$Comp
L power:GND #PWR02
U 1 1
P 6600 4650
F 0 "#PWR02" H 6600 4400 50  0001 C CNN
F 1 "GND" H 6605 4477 50  0000 C CNN
F 2 "" H 6600 4650 50  0001 C CNN
F 3 "" H 6600 4650 50  0001 C CNN
	1    6600 4650
	-1   0    0    -1  
$EndComp
Wire Wire Line
	7325 3775 7675 3775
Wire Wire Line
	7675 3775 7675 4425
Connection ~ 7675 4425
Text GLabel 7775 4425 2    50   Input ~ 0
Vtemp_fil
Wire Wire Line
	7675 4425 7775 4425
Wire Wire Line
	6600 4325 6950 4325
Wire Wire Line
	6300 3775 6300 4325
Wire Wire Line
	6300 3775 7125 3775
Connection ~ 6300 4325
Wire Wire Line
	6300 4325 6350 4325
Wire Wire Line
	6300 3225 6300 2675
Connection ~ 6300 3225
Wire Wire Line
	6300 3225 6350 3225
Wire Wire Line
	6600 3225 6950 3225
Wire Wire Line
	6300 2675 7125 2675
$Comp
L hl2_extpamon:+3.3V #PWR03
U 1 1
P 6775 5075
F 0 "#PWR03" H 6775 4925 50  0001 C CNN
F 1 "+3.3V" H 6790 5248 50  0000 C CNN
F 2 "" H 6775 5075 50  0001 C CNN
F 3 "" H 6775 5075 50  0001 C CNN
	1    6775 5075
	1    0    0    -1  
$EndComp
$Comp
L power:GND #PWR04
U 1 1
P 6775 5775
F 0 "#PWR04" H 6775 5525 50  0001 C CNN
F 1 "GND" H 6780 5602 50  0000 C CNN
F 2 "" H 6775 5775 50  0001 C CNN
F 3 "" H 6775 5775 50  0001 C CNN
	1    6775 5775
	-1   0    0    -1  
$EndComp
Wire Wire Line
	6775 5775 6775 5750
Wire Wire Line
	6775 5125 6775 5100
Wire Wire Line
	6600 4650 6600 4600
Wire Wire Line
	6600 3550 6600 3500
$Comp
L MCU_Microchip_ATtiny:ATtiny414-SS U2
U 1 1
P 11050 1875
F 0 "U2" H 10500 2625 50  0000 C CNN
F 1 "ATtiny414-SS" H 10700 2525 50  0000 C CNN
F 2 "Package_SO:SOIC-14_3.9x8.7mm_P1.27mm" H 11050 1875 50  0001 C CIN
F 3 "http://ww1.microchip.com/downloads/en/DeviceDoc/40001912A.pdf" H 11050 1875 50  0001 C CNN
	1    11050 1875
	1    0    0    -1  
$EndComp
$Comp
L hl2_extpamon:C_Small-device C3
U 1 1
P 6375 5400
F 0 "C3" H 6467 5446 50  0000 L CNN
F 1 "100n" H 6467 5355 50  0000 L CNN
F 2 "Capacitor_SMD:C_0603_1608Metric_Pad1.08x0.95mm_HandSolder" H 6375 5400 50  0001 C CNN
F 3 "~" H 6375 5400 50  0001 C CNN
	1    6375 5400
	1    0    0    -1  
$EndComp
Wire Wire Line
	6375 5300 6375 5100
Wire Wire Line
	6375 5100 6775 5100
Connection ~ 6775 5100
Wire Wire Line
	6775 5100 6775 5075
Wire Wire Line
	6375 5500 6375 5750
Wire Wire Line
	6375 5750 6775 5750
Connection ~ 6775 5750
Wire Wire Line
	6775 5750 6775 5725
$Comp
L Connector_Generic:Conn_01x05 J9
U 1 1
P 12300 2900
F 0 "J9" H 12380 2942 50  0000 L CNN
F 1 "Conn_01x04" H 12380 2851 50  0000 L CNN
F 2 "Connector_PinHeader_2.54mm:PinHeader_1x05_P2.54mm_Vertical" H 12300 2900 50  0001 C CNN
F 3 "~" H 12300 2900 50  0001 C CNN
	1    12300 2900
	1    0    0    -1  
$EndComp
Text GLabel 10300 1475 0    50   Input ~ 0
SCL2
Text GLabel 10300 1575 0    50   Input ~ 0
SDA2
$Comp
L hl2_extpamon:+3.3V #PWR05
U 1 1
P 11050 850
F 0 "#PWR05" H 11050 700 50  0001 C CNN
F 1 "+3.3V" H 11065 1023 50  0000 C CNN
F 2 "" H 11050 850 50  0001 C CNN
F 3 "" H 11050 850 50  0001 C CNN
	1    11050 850 
	1    0    0    -1  
$EndComp
$Comp
L hl2_extpamon:C_Small-device C8
U 1 1
P 11350 1025
F 0 "C8" H 11259 979 50  0000 R CNN
F 1 "100n" H 11259 1070 50  0000 R CNN
F 2 "Capacitor_SMD:C_0603_1608Metric_Pad1.08x0.95mm_HandSolder" H 11350 1025 50  0001 C CNN
F 3 "~" H 11350 1025 50  0001 C CNN
	1    11350 1025
	1    0    0    1   
$EndComp
Wire Wire Line
	10450 1475 10300 1475
Wire Wire Line
	10450 1575 10300 1575
Wire Wire Line
	11050 850  11050 900 
Wire Wire Line
	11050 900  11350 900 
Wire Wire Line
	11350 900  11350 925 
Connection ~ 11050 900 
Wire Wire Line
	11050 900  11050 1175
$Comp
L power:GND #PWR07
U 1 1
P 11350 1150
F 0 "#PWR07" H 11350 900 50  0001 C CNN
F 1 "GND" H 11225 1075 50  0000 C CNN
F 2 "" H 11350 1150 50  0001 C CNN
F 3 "" H 11350 1150 50  0001 C CNN
	1    11350 1150
	-1   0    0    -1  
$EndComp
Wire Wire Line
	11350 1125 11350 1150
Text GLabel 11775 1475 2    50   Input ~ 0
UPD1
Text GLabel 11850 2800 0    50   Input ~ 0
UPD1
Text GLabel 10300 1675 0    50   Input ~ 0
RXD
Text GLabel 10300 1775 0    50   Input ~ 0
TXD
Wire Wire Line
	10300 1675 10450 1675
Wire Wire Line
	10300 1775 10450 1775
$Comp
L hl2_extpamon:+3.3V #PWR08
U 1 1
P 11975 2600
F 0 "#PWR08" H 11975 2450 50  0001 C CNN
F 1 "+3.3V" H 11990 2773 50  0000 C CNN
F 2 "" H 11975 2600 50  0001 C CNN
F 3 "" H 11975 2600 50  0001 C CNN
	1    11975 2600
	1    0    0    -1  
$EndComp
$Comp
L power:GND #PWR06
U 1 1
P 11050 2650
F 0 "#PWR06" H 11050 2400 50  0001 C CNN
F 1 "GND" H 10925 2575 50  0000 C CNN
F 2 "" H 11050 2650 50  0001 C CNN
F 3 "" H 11050 2650 50  0001 C CNN
	1    11050 2650
	-1   0    0    -1  
$EndComp
$Comp
L power:GND #PWR09
U 1 1
P 11975 3175
F 0 "#PWR09" H 11975 2925 50  0001 C CNN
F 1 "GND" H 11850 3100 50  0000 C CNN
F 2 "" H 11975 3175 50  0001 C CNN
F 3 "" H 11975 3175 50  0001 C CNN
	1    11975 3175
	-1   0    0    -1  
$EndComp
Wire Wire Line
	12100 2700 11975 2700
Wire Wire Line
	11975 2700 11975 2600
Text GLabel 11850 3000 0    50   Input ~ 0
RXD
Text GLabel 11850 2900 0    50   Input ~ 0
TXD
Wire Wire Line
	11850 2800 12100 2800
Wire Wire Line
	11850 2900 12100 2900
Wire Wire Line
	11850 3000 12100 3000
Wire Wire Line
	12100 3100 11975 3100
Wire Wire Line
	11975 3100 11975 3175
Wire Wire Line
	11650 1975 11825 1975
Wire Wire Line
	11650 2075 11825 2075
Text GLabel 11775 1575 2    50   Input ~ 0
CN8
Wire Wire Line
	11650 1475 11775 1475
Wire Wire Line
	11650 1575 11775 1575
Text Label 1200 2325 0    50   ~ 0
50vin
Text Label 2800 2325 0    50   ~ 0
50v_preR
Text Label 3200 3600 0    50   ~ 0
50v_postR
Wire Wire Line
	11050 2575 11050 2650
$Comp
L hl2_extpamon:TST P1
U 1 1
P 2625 7425
F 0 "P1" H 2703 7608 50  0000 L CNN
F 1 "TST" H 2703 7517 50  0000 L CNN
F 2 "hermeslite:m3" H 2703 7426 50  0000 L CNN
F 3 "" H 2625 7425 50  0000 C CNN
	1    2625 7425
	1    0    0    -1  
$EndComp
$Comp
L hl2_extpamon:TST P2
U 1 1
P 2625 7700
F 0 "P2" H 2703 7883 50  0000 L CNN
F 1 "TST" H 2703 7792 50  0000 L CNN
F 2 "hermeslite:m3" H 2703 7701 50  0000 L CNN
F 3 "" H 2625 7700 50  0000 C CNN
	1    2625 7700
	1    0    0    -1  
$EndComp
$Comp
L hl2_extpamon:TST P3
U 1 1
P 2625 7975
F 0 "P3" H 2703 8158 50  0000 L CNN
F 1 "TST" H 2703 8067 50  0000 L CNN
F 2 "hermeslite:m3" H 2703 7976 50  0000 L CNN
F 3 "" H 2625 7975 50  0000 C CNN
	1    2625 7975
	1    0    0    -1  
$EndComp
$Comp
L hl2_extpamon:TST P4
U 1 1
P 2625 8225
F 0 "P4" H 2703 8408 50  0000 L CNN
F 1 "TST" H 2703 8317 50  0000 L CNN
F 2 "hermeslite:m3" H 2703 8226 50  0000 L CNN
F 3 "" H 2625 8225 50  0000 C CNN
	1    2625 8225
	1    0    0    -1  
$EndComp
$EndSCHEMATC
